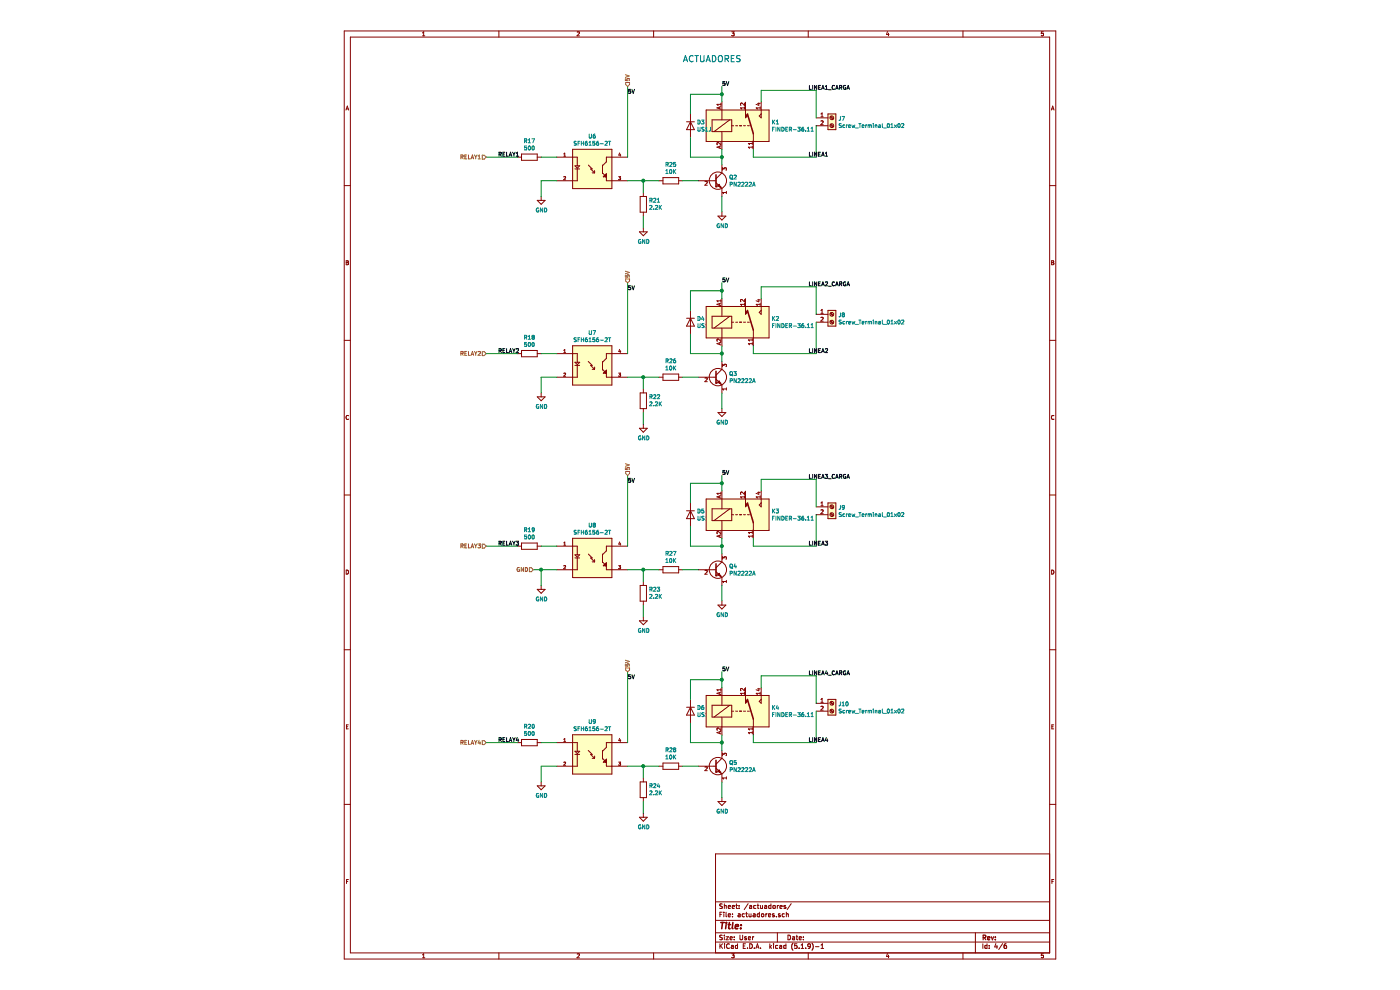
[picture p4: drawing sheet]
EESchema Schematic File Version 4
EELAYER 30 0
EELAYER END
$Descr User 9843 12598
encoding utf-8
Sheet 4 6
Title ""
Date ""
Rev ""
Comp ""
Comment1 ""
Comment2 ""
Comment3 ""
Comment4 ""
$EndDescr
$Comp
L Transistor_BJT:PN2222A Q2
U 1 1
P 5100 2300
F 0 "Q2" H 5290 2346 50  0000 L CNN
F 1 "PN2222A" H 5290 2255 50  0000 L CNN
F 2 "Package_TO_SOT_THT:TO-92_Inline" H 5300 2225 50  0001 L CIN
F 3 "https://www.onsemi.com/pub/Collateral/PN2222-D.PDF" H 5100 2300 50  0001 L CNN
	1    5100 2300
	1    0    0    -1  
$EndComp
$Comp
L Relay:FINDER-36.11 K1
U 1 1
P 5400 1600
F 0 "K1" H 5830 1646 50  0000 L CNN
F 1 "FINDER-36.11" H 5830 1555 50  0000 L CNN
F 2 "Relay_THT:Relay_SPDT_Finder_36.11" H 6670 1570 50  0001 C CNN
F 3 "https://www.didacticaselectronicas.com/index.php/elementos-electromecanicos/relays-1/mecanicos/relevo-5v-10a-5-pines-srd-5vdc-sl-c-relevos-1-relevadores-relay-rele-relays-reles-mec%C3%A1nicos-de-5v-con-de-5-pines-rel-025-detail" H 5400 1600 50  0001 C CNN
	1    5400 1600
	1    0    0    -1  
$EndComp
$Comp
L SFH6156-2T:SFH6156-2T U6
U 1 1
P 3500 2200
F 0 "U6" H 3550 2667 50  0000 C CNN
F 1 "SFH6156-2T" H 3550 2576 50  0000 C CNN
F 2 "SOT254P978X405-4N" H 3500 2200 50  0001 L BNN
F 3 "https://www.didacticaselectronicas.com/index.php/semiconductores/aisladores/optoacoplador-aislador-optoaiaslador-5-3kv-trans-4-smd-sfh6156-4t-optoacopladores-aisladores-aislador-acoplado-detail" H 3500 2200 50  0001 L BNN
F 4 "OptoCouplers & OptoIsolators Phototransistor Out Single CTR 63-125%" H 3500 2200 50  0001 L BNN "DESCRIPTION"
F 5 "751-1346-1-ND" H 3500 2200 50  0001 L BNN "DIGI-KEY_PART_NUMBER"
F 6 "Vishay Semiconductor" H 3500 2200 50  0001 L BNN "MF"
F 7 "SFH6156-2T" H 3500 2200 50  0001 L BNN "MP"
F 8 "SMD-4 Vishay" H 3500 2200 50  0001 L BNN "PACKAGE"
F 9 "https://www.digikey.com/product-detail/en/vishay-semiconductor-opto-division/SFH6156-2T/751-1346-1-ND/1731622?WT.z_cid=ref_snapeda&utm_source=snapeda&utm_medium=aggregator&utm_campaign=buynow" H 3500 2200 50  0001 L BNN "DIGI-KEY_PURCHASE_URL"
	1    3500 2200
	1    0    0    -1  
$EndComp
$Comp
L Device:R R17
U 1 1
P 2750 2000
F 0 "R17" V 2543 2000 50  0000 C CNN
F 1 "500" V 2634 2000 50  0000 C CNN
F 2 "Resistor_SMD:R_0805_2012Metric" V 2680 2000 50  0001 C CNN
F 3 "~" H 2750 2000 50  0001 C CNN
	1    2750 2000
	0    1    1    0   
$EndComp
Wire Wire Line
	3100 2000 2900 2000
$Comp
L power:GND #PWR0104
U 1 1
P 2900 2500
F 0 "#PWR0104" H 2900 2250 50  0001 C CNN
F 1 "GND" H 2905 2327 50  0000 C CNN
F 2 "" H 2900 2500 50  0001 C CNN
F 3 "" H 2900 2500 50  0001 C CNN
	1    2900 2500
	1    0    0    -1  
$EndComp
Wire Wire Line
	2900 2300 3100 2300
Wire Wire Line
	2900 2300 2900 2500
Wire Wire Line
	5200 2100 5200 2000
$Comp
L Diode:US1J D3
U 1 1
P 4800 1600
F 0 "D3" V 4754 1680 50  0000 L CNN
F 1 "US1J" V 4845 1680 50  0000 L CNN
F 2 "Diode_SMD:D_SMA" H 4800 1425 50  0001 C CNN
F 3 "https://www.didacticaselectronicas.com/index.php/semiconductores/diodos/estandar/diodo-ultra-rapido-1a-600v-sma-diodos-rectificador-rectificadores-estandar-ultra-rapido-montaje-superficial-do-214ac-vishay-detail" H 4800 1600 50  0001 C CNN
	1    4800 1600
	0    1    1    0   
$EndComp
Wire Wire Line
	5200 1100 5200 1200
Wire Wire Line
	5200 2700 5200 2500
$Comp
L power:GND #PWR0105
U 1 1
P 5200 2700
F 0 "#PWR0105" H 5200 2450 50  0001 C CNN
F 1 "GND" H 5205 2527 50  0000 C CNN
F 2 "" H 5200 2700 50  0001 C CNN
F 3 "" H 5200 2700 50  0001 C CNN
	1    5200 2700
	1    0    0    -1  
$EndComp
Wire Wire Line
	5200 2000 4800 2000
Wire Wire Line
	4800 2000 4800 1750
Connection ~ 5200 2000
Wire Wire Line
	5200 2000 5200 1900
Wire Wire Line
	4800 1450 4800 1200
Wire Wire Line
	4800 1200 5200 1200
Connection ~ 5200 1200
Wire Wire Line
	5200 1200 5200 1300
$Comp
L Device:R R25
U 1 1
P 4550 2300
F 0 "R25" V 4343 2300 50  0000 C CNN
F 1 "10K" V 4434 2300 50  0000 C CNN
F 2 "Resistor_SMD:R_0805_2012Metric" V 4480 2300 50  0001 C CNN
F 3 "~" H 4550 2300 50  0001 C CNN
	1    4550 2300
	0    1    1    0   
$EndComp
Wire Wire Line
	4900 2300 4700 2300
$Comp
L Device:R R21
U 1 1
P 4200 2600
F 0 "R21" H 4130 2554 50  0000 R CNN
F 1 "2.2K" H 4130 2645 50  0000 R CNN
F 2 "Resistor_SMD:R_0805_2012Metric" V 4130 2600 50  0001 C CNN
F 3 "~" H 4200 2600 50  0001 C CNN
	1    4200 2600
	-1   0    0    1   
$EndComp
Wire Wire Line
	4200 2300 4400 2300
$Comp
L power:GND #PWR0123
U 1 1
P 4200 2950
F 0 "#PWR0123" H 4200 2700 50  0001 C CNN
F 1 "GND" H 4205 2777 50  0000 C CNN
F 2 "" H 4200 2950 50  0001 C CNN
F 3 "" H 4200 2950 50  0001 C CNN
	1    4200 2950
	1    0    0    -1  
$EndComp
Wire Wire Line
	4200 2450 4200 2300
Wire Wire Line
	4200 2900 4200 2750
Wire Wire Line
	4200 2300 4000 2300
Connection ~ 4200 2300
Wire Wire Line
	4000 1100 4000 2000
Text Label 5200 1100 0    50   ~ 0
5V
Text Label 4000 1200 0    50   ~ 0
5V
Text HLabel 4000 1100 1    50   Input ~ 0
5V
Wire Wire Line
	5600 2000 5600 1900
Text Label 6300 2000 0    50   ~ 0
LINEA1
Wire Wire Line
	5700 1150 5700 1300
Text Label 6300 1150 0    50   ~ 0
LINEA1_CARGA
Wire Wire Line
	2200 2000 2600 2000
Text Label 2350 2000 0    50   ~ 0
RELAY1
Text HLabel 2200 2000 0    50   Input ~ 0
RELAY1
$Comp
L Transistor_BJT:PN2222A Q3
U 1 1
P 5100 4800
F 0 "Q3" H 5290 4846 50  0000 L CNN
F 1 "PN2222A" H 5290 4755 50  0000 L CNN
F 2 "Package_TO_SOT_THT:TO-92_Inline" H 5300 4725 50  0001 L CIN
F 3 "https://www.onsemi.com/pub/Collateral/PN2222-D.PDF" H 5100 4800 50  0001 L CNN
	1    5100 4800
	1    0    0    -1  
$EndComp
$Comp
L Relay:FINDER-36.11 K2
U 1 1
P 5400 4100
F 0 "K2" H 5830 4146 50  0000 L CNN
F 1 "FINDER-36.11" H 5830 4055 50  0000 L CNN
F 2 "Relay_THT:Relay_SPDT_Finder_36.11" H 6670 4070 50  0001 C CNN
F 3 "https://gfinder.findernet.com/public/attachments/36/EN/S36EN.pdf" H 5400 4100 50  0001 C CNN
	1    5400 4100
	1    0    0    -1  
$EndComp
$Comp
L SFH6156-2T:SFH6156-2T U7
U 1 1
P 3500 4700
F 0 "U7" H 3550 5167 50  0000 C CNN
F 1 "SFH6156-2T" H 3550 5076 50  0000 C CNN
F 2 "SOT254P978X405-4N" H 3500 4700 50  0001 L BNN
F 3 "" H 3500 4700 50  0001 L BNN
F 4 "OptoCouplers & OptoIsolators Phototransistor Out Single CTR 63-125%" H 3500 4700 50  0001 L BNN "DESCRIPTION"
F 5 "751-1346-1-ND" H 3500 4700 50  0001 L BNN "DIGI-KEY_PART_NUMBER"
F 6 "Vishay Semiconductor" H 3500 4700 50  0001 L BNN "MF"
F 7 "SFH6156-2T" H 3500 4700 50  0001 L BNN "MP"
F 8 "SMD-4 Vishay" H 3500 4700 50  0001 L BNN "PACKAGE"
F 9 "https://www.digikey.com/product-detail/en/vishay-semiconductor-opto-division/SFH6156-2T/751-1346-1-ND/1731622?WT.z_cid=ref_snapeda&utm_source=snapeda&utm_medium=aggregator&utm_campaign=buynow" H 3500 4700 50  0001 L BNN "DIGI-KEY_PURCHASE_URL"
	1    3500 4700
	1    0    0    -1  
$EndComp
$Comp
L Device:R R18
U 1 1
P 2750 4500
F 0 "R18" V 2543 4500 50  0000 C CNN
F 1 "500" V 2634 4500 50  0000 C CNN
F 2 "Resistor_SMD:R_0805_2012Metric" V 2680 4500 50  0001 C CNN
F 3 "~" H 2750 4500 50  0001 C CNN
	1    2750 4500
	0    1    1    0   
$EndComp
Wire Wire Line
	3100 4500 2900 4500
$Comp
L power:GND #PWR0124
U 1 1
P 2900 5000
F 0 "#PWR0124" H 2900 4750 50  0001 C CNN
F 1 "GND" H 2905 4827 50  0000 C CNN
F 2 "" H 2900 5000 50  0001 C CNN
F 3 "" H 2900 5000 50  0001 C CNN
	1    2900 5000
	1    0    0    -1  
$EndComp
Wire Wire Line
	2900 4800 3100 4800
Wire Wire Line
	2900 4800 2900 5000
Wire Wire Line
	5200 4600 5200 4500
$Comp
L Diode:US1J D4
U 1 1
P 4800 4100
F 0 "D4" V 4754 4180 50  0000 L CNN
F 1 "US1J" V 4845 4180 50  0000 L CNN
F 2 "Diode_SMD:D_SMA" H 4800 3925 50  0001 C CNN
F 3 "https://www.diodes.com/assets/Datasheets/ds16008.pdf" H 4800 4100 50  0001 C CNN
	1    4800 4100
	0    1    1    0   
$EndComp
Wire Wire Line
	5200 3600 5200 3700
Wire Wire Line
	5200 5200 5200 5000
$Comp
L power:GND #PWR0125
U 1 1
P 5200 5200
F 0 "#PWR0125" H 5200 4950 50  0001 C CNN
F 1 "GND" H 5205 5027 50  0000 C CNN
F 2 "" H 5200 5200 50  0001 C CNN
F 3 "" H 5200 5200 50  0001 C CNN
	1    5200 5200
	1    0    0    -1  
$EndComp
Wire Wire Line
	5200 4500 4800 4500
Wire Wire Line
	4800 4500 4800 4250
Connection ~ 5200 4500
Wire Wire Line
	5200 4500 5200 4400
Wire Wire Line
	4800 3950 4800 3700
Wire Wire Line
	4800 3700 5200 3700
Connection ~ 5200 3700
Wire Wire Line
	5200 3700 5200 3800
$Comp
L Device:R R26
U 1 1
P 4550 4800
F 0 "R26" V 4343 4800 50  0000 C CNN
F 1 "10K" V 4434 4800 50  0000 C CNN
F 2 "Resistor_SMD:R_0805_2012Metric" V 4480 4800 50  0001 C CNN
F 3 "~" H 4550 4800 50  0001 C CNN
	1    4550 4800
	0    1    1    0   
$EndComp
Wire Wire Line
	4900 4800 4700 4800
$Comp
L Device:R R22
U 1 1
P 4200 5100
F 0 "R22" H 4130 5054 50  0000 R CNN
F 1 "2.2K" H 4130 5145 50  0000 R CNN
F 2 "Resistor_SMD:R_0805_2012Metric" V 4130 5100 50  0001 C CNN
F 3 "~" H 4200 5100 50  0001 C CNN
	1    4200 5100
	-1   0    0    1   
$EndComp
Wire Wire Line
	4200 4800 4400 4800
$Comp
L power:GND #PWR0126
U 1 1
P 4200 5400
F 0 "#PWR0126" H 4200 5150 50  0001 C CNN
F 1 "GND" H 4205 5227 50  0000 C CNN
F 2 "" H 4200 5400 50  0001 C CNN
F 3 "" H 4200 5400 50  0001 C CNN
	1    4200 5400
	1    0    0    -1  
$EndComp
Wire Wire Line
	4200 4950 4200 4800
Wire Wire Line
	4200 5400 4200 5250
Wire Wire Line
	4200 4800 4000 4800
Connection ~ 4200 4800
Wire Wire Line
	4000 3600 4000 4500
Text Label 5200 3600 0    50   ~ 0
5V
Text Label 4000 3700 0    50   ~ 0
5V
Text HLabel 4000 3600 1    50   Input ~ 0
5V
Wire Wire Line
	5600 4500 5600 4400
Text Label 6300 4500 0    50   ~ 0
LINEA2
Wire Wire Line
	5700 3650 5700 3800
Text Label 6300 3650 0    50   ~ 0
LINEA2_CARGA
Wire Wire Line
	2200 4500 2600 4500
Text Label 2350 4500 0    50   ~ 0
RELAY1
Text HLabel 2200 4500 0    50   Input ~ 0
RELAY2
$Comp
L Transistor_BJT:PN2222A Q4
U 1 1
P 5100 7250
F 0 "Q4" H 5290 7296 50  0000 L CNN
F 1 "PN2222A" H 5290 7205 50  0000 L CNN
F 2 "Package_TO_SOT_THT:TO-92_Inline" H 5300 7175 50  0001 L CIN
F 3 "https://www.onsemi.com/pub/Collateral/PN2222-D.PDF" H 5100 7250 50  0001 L CNN
	1    5100 7250
	1    0    0    -1  
$EndComp
$Comp
L Relay:FINDER-36.11 K3
U 1 1
P 5400 6550
F 0 "K3" H 5830 6596 50  0000 L CNN
F 1 "FINDER-36.11" H 5830 6505 50  0000 L CNN
F 2 "Relay_THT:Relay_SPDT_Finder_36.11" H 6670 6520 50  0001 C CNN
F 3 "https://gfinder.findernet.com/public/attachments/36/EN/S36EN.pdf" H 5400 6550 50  0001 C CNN
	1    5400 6550
	1    0    0    -1  
$EndComp
$Comp
L SFH6156-2T:SFH6156-2T U8
U 1 1
P 3500 7150
F 0 "U8" H 3550 7617 50  0000 C CNN
F 1 "SFH6156-2T" H 3550 7526 50  0000 C CNN
F 2 "SOT254P978X405-4N" H 3500 7150 50  0001 L BNN
F 3 "" H 3500 7150 50  0001 L BNN
F 4 "OptoCouplers & OptoIsolators Phototransistor Out Single CTR 63-125%" H 3500 7150 50  0001 L BNN "DESCRIPTION"
F 5 "751-1346-1-ND" H 3500 7150 50  0001 L BNN "DIGI-KEY_PART_NUMBER"
F 6 "Vishay Semiconductor" H 3500 7150 50  0001 L BNN "MF"
F 7 "SFH6156-2T" H 3500 7150 50  0001 L BNN "MP"
F 8 "SMD-4 Vishay" H 3500 7150 50  0001 L BNN "PACKAGE"
F 9 "https://www.digikey.com/product-detail/en/vishay-semiconductor-opto-division/SFH6156-2T/751-1346-1-ND/1731622?WT.z_cid=ref_snapeda&utm_source=snapeda&utm_medium=aggregator&utm_campaign=buynow" H 3500 7150 50  0001 L BNN "DIGI-KEY_PURCHASE_URL"
	1    3500 7150
	1    0    0    -1  
$EndComp
$Comp
L Device:R R19
U 1 1
P 2750 6950
F 0 "R19" V 2543 6950 50  0000 C CNN
F 1 "500" V 2634 6950 50  0000 C CNN
F 2 "Resistor_SMD:R_0805_2012Metric" V 2680 6950 50  0001 C CNN
F 3 "~" H 2750 6950 50  0001 C CNN
	1    2750 6950
	0    1    1    0   
$EndComp
Wire Wire Line
	3100 6950 2900 6950
$Comp
L power:GND #PWR0127
U 1 1
P 2900 7450
F 0 "#PWR0127" H 2900 7200 50  0001 C CNN
F 1 "GND" H 2905 7277 50  0000 C CNN
F 2 "" H 2900 7450 50  0001 C CNN
F 3 "" H 2900 7450 50  0001 C CNN
	1    2900 7450
	1    0    0    -1  
$EndComp
Wire Wire Line
	2900 7250 3100 7250
Wire Wire Line
	2900 7250 2900 7450
Wire Wire Line
	5200 7050 5200 6950
$Comp
L Diode:US1J D5
U 1 1
P 4800 6550
F 0 "D5" V 4754 6630 50  0000 L CNN
F 1 "US1J" V 4845 6630 50  0000 L CNN
F 2 "Diode_SMD:D_SMA" H 4800 6375 50  0001 C CNN
F 3 "https://www.diodes.com/assets/Datasheets/ds16008.pdf" H 4800 6550 50  0001 C CNN
	1    4800 6550
	0    1    1    0   
$EndComp
Wire Wire Line
	5200 6050 5200 6150
Wire Wire Line
	5200 7650 5200 7450
$Comp
L power:GND #PWR0128
U 1 1
P 5200 7650
F 0 "#PWR0128" H 5200 7400 50  0001 C CNN
F 1 "GND" H 5205 7477 50  0000 C CNN
F 2 "" H 5200 7650 50  0001 C CNN
F 3 "" H 5200 7650 50  0001 C CNN
	1    5200 7650
	1    0    0    -1  
$EndComp
Wire Wire Line
	5200 6950 4800 6950
Wire Wire Line
	4800 6950 4800 6700
Connection ~ 5200 6950
Wire Wire Line
	5200 6950 5200 6850
Wire Wire Line
	4800 6400 4800 6150
Wire Wire Line
	4800 6150 5200 6150
Connection ~ 5200 6150
Wire Wire Line
	5200 6150 5200 6250
$Comp
L Device:R R27
U 1 1
P 4550 7250
F 0 "R27" V 4343 7250 50  0000 C CNN
F 1 "10K" V 4434 7250 50  0000 C CNN
F 2 "Resistor_SMD:R_0805_2012Metric" V 4480 7250 50  0001 C CNN
F 3 "~" H 4550 7250 50  0001 C CNN
	1    4550 7250
	0    1    1    0   
$EndComp
Wire Wire Line
	4900 7250 4700 7250
$Comp
L Device:R R23
U 1 1
P 4200 7550
F 0 "R23" H 4130 7504 50  0000 R CNN
F 1 "2.2K" H 4130 7595 50  0000 R CNN
F 2 "Resistor_SMD:R_0805_2012Metric" V 4130 7550 50  0001 C CNN
F 3 "~" H 4200 7550 50  0001 C CNN
	1    4200 7550
	-1   0    0    1   
$EndComp
Wire Wire Line
	4200 7250 4400 7250
$Comp
L power:GND #PWR0129
U 1 1
P 4200 7850
F 0 "#PWR0129" H 4200 7600 50  0001 C CNN
F 1 "GND" H 4205 7677 50  0000 C CNN
F 2 "" H 4200 7850 50  0001 C CNN
F 3 "" H 4200 7850 50  0001 C CNN
	1    4200 7850
	1    0    0    -1  
$EndComp
Wire Wire Line
	4200 7400 4200 7250
Wire Wire Line
	4200 7850 4200 7700
Wire Wire Line
	4200 7250 4000 7250
Connection ~ 4200 7250
Wire Wire Line
	4000 6050 4000 6950
Text Label 5200 6050 0    50   ~ 0
5V
Text Label 4000 6150 0    50   ~ 0
5V
Text HLabel 4000 6050 1    50   Input ~ 0
5V
Wire Wire Line
	5600 6950 5600 6850
Text Label 6300 6950 0    50   ~ 0
LINEA3
Wire Wire Line
	5700 6100 5700 6250
Text Label 6300 6100 0    50   ~ 0
LINEA3_CARGA
Wire Wire Line
	2200 6950 2600 6950
Text Label 2350 6950 0    50   ~ 0
RELAY1
Text HLabel 2200 6950 0    50   Input ~ 0
RELAY3
$Comp
L Transistor_BJT:PN2222A Q5
U 1 1
P 5100 9750
F 0 "Q5" H 5290 9796 50  0000 L CNN
F 1 "PN2222A" H 5290 9705 50  0000 L CNN
F 2 "Package_TO_SOT_THT:TO-92_Inline" H 5300 9675 50  0001 L CIN
F 3 "https://www.onsemi.com/pub/Collateral/PN2222-D.PDF" H 5100 9750 50  0001 L CNN
	1    5100 9750
	1    0    0    -1  
$EndComp
$Comp
L Relay:FINDER-36.11 K4
U 1 1
P 5400 9050
F 0 "K4" H 5830 9096 50  0000 L CNN
F 1 "FINDER-36.11" H 5830 9005 50  0000 L CNN
F 2 "Relay_THT:Relay_SPDT_Finder_36.11" H 6670 9020 50  0001 C CNN
F 3 "https://gfinder.findernet.com/public/attachments/36/EN/S36EN.pdf" H 5400 9050 50  0001 C CNN
	1    5400 9050
	1    0    0    -1  
$EndComp
$Comp
L SFH6156-2T:SFH6156-2T U9
U 1 1
P 3500 9650
F 0 "U9" H 3550 10117 50  0000 C CNN
F 1 "SFH6156-2T" H 3550 10026 50  0000 C CNN
F 2 "SOT254P978X405-4N" H 3500 9650 50  0001 L BNN
F 3 "" H 3500 9650 50  0001 L BNN
F 4 "OptoCouplers & OptoIsolators Phototransistor Out Single CTR 63-125%" H 3500 9650 50  0001 L BNN "DESCRIPTION"
F 5 "751-1346-1-ND" H 3500 9650 50  0001 L BNN "DIGI-KEY_PART_NUMBER"
F 6 "Vishay Semiconductor" H 3500 9650 50  0001 L BNN "MF"
F 7 "SFH6156-2T" H 3500 9650 50  0001 L BNN "MP"
F 8 "SMD-4 Vishay" H 3500 9650 50  0001 L BNN "PACKAGE"
F 9 "https://www.digikey.com/product-detail/en/vishay-semiconductor-opto-division/SFH6156-2T/751-1346-1-ND/1731622?WT.z_cid=ref_snapeda&utm_source=snapeda&utm_medium=aggregator&utm_campaign=buynow" H 3500 9650 50  0001 L BNN "DIGI-KEY_PURCHASE_URL"
	1    3500 9650
	1    0    0    -1  
$EndComp
$Comp
L Device:R R20
U 1 1
P 2750 9450
F 0 "R20" V 2543 9450 50  0000 C CNN
F 1 "500" V 2634 9450 50  0000 C CNN
F 2 "Resistor_SMD:R_0805_2012Metric" V 2680 9450 50  0001 C CNN
F 3 "~" H 2750 9450 50  0001 C CNN
	1    2750 9450
	0    1    1    0   
$EndComp
Wire Wire Line
	3100 9450 2900 9450
$Comp
L power:GND #PWR0141
U 1 1
P 2900 9950
F 0 "#PWR0141" H 2900 9700 50  0001 C CNN
F 1 "GND" H 2905 9777 50  0000 C CNN
F 2 "" H 2900 9950 50  0001 C CNN
F 3 "" H 2900 9950 50  0001 C CNN
	1    2900 9950
	1    0    0    -1  
$EndComp
Wire Wire Line
	2900 9750 3100 9750
Wire Wire Line
	2900 9750 2900 9950
Wire Wire Line
	5200 9550 5200 9450
$Comp
L Diode:US1J D6
U 1 1
P 4800 9050
F 0 "D6" V 4754 9130 50  0000 L CNN
F 1 "US1J" V 4845 9130 50  0000 L CNN
F 2 "Diode_SMD:D_SMA" H 4800 8875 50  0001 C CNN
F 3 "https://www.diodes.com/assets/Datasheets/ds16008.pdf" H 4800 9050 50  0001 C CNN
	1    4800 9050
	0    1    1    0   
$EndComp
Wire Wire Line
	5200 8550 5200 8650
Wire Wire Line
	5200 10150 5200 9950
$Comp
L power:GND #PWR0142
U 1 1
P 5200 10150
F 0 "#PWR0142" H 5200 9900 50  0001 C CNN
F 1 "GND" H 5205 9977 50  0000 C CNN
F 2 "" H 5200 10150 50  0001 C CNN
F 3 "" H 5200 10150 50  0001 C CNN
	1    5200 10150
	1    0    0    -1  
$EndComp
Wire Wire Line
	5200 9450 4800 9450
Wire Wire Line
	4800 9450 4800 9200
Connection ~ 5200 9450
Wire Wire Line
	5200 9450 5200 9350
Wire Wire Line
	4800 8900 4800 8650
Wire Wire Line
	4800 8650 5200 8650
Connection ~ 5200 8650
Wire Wire Line
	5200 8650 5200 8750
$Comp
L Device:R R28
U 1 1
P 4550 9750
F 0 "R28" V 4343 9750 50  0000 C CNN
F 1 "10K" V 4434 9750 50  0000 C CNN
F 2 "Resistor_SMD:R_0805_2012Metric" V 4480 9750 50  0001 C CNN
F 3 "~" H 4550 9750 50  0001 C CNN
	1    4550 9750
	0    1    1    0   
$EndComp
Wire Wire Line
	4900 9750 4700 9750
$Comp
L Device:R R24
U 1 1
P 4200 10050
F 0 "R24" H 4130 10004 50  0000 R CNN
F 1 "2.2K" H 4130 10095 50  0000 R CNN
F 2 "Resistor_SMD:R_0805_2012Metric" V 4130 10050 50  0001 C CNN
F 3 "~" H 4200 10050 50  0001 C CNN
	1    4200 10050
	-1   0    0    1   
$EndComp
Wire Wire Line
	4200 9750 4400 9750
$Comp
L power:GND #PWR0143
U 1 1
P 4200 10350
F 0 "#PWR0143" H 4200 10100 50  0001 C CNN
F 1 "GND" H 4205 10177 50  0000 C CNN
F 2 "" H 4200 10350 50  0001 C CNN
F 3 "" H 4200 10350 50  0001 C CNN
	1    4200 10350
	1    0    0    -1  
$EndComp
Wire Wire Line
	4200 9900 4200 9750
Wire Wire Line
	4200 10350 4200 10200
Wire Wire Line
	4200 9750 4000 9750
Connection ~ 4200 9750
Wire Wire Line
	4000 8550 4000 9450
Text Label 5200 8550 0    50   ~ 0
5V
Text Label 4000 8650 0    50   ~ 0
5V
Text HLabel 4000 8550 1    50   Input ~ 0
5V
Wire Wire Line
	5600 9450 5600 9350
Text Label 6300 9450 0    50   ~ 0
LINEA4
Wire Wire Line
	5700 8600 5700 8750
Text Label 6300 8600 0    50   ~ 0
LINEA4_CARGA
Wire Wire Line
	2200 9450 2600 9450
Text Label 2350 9450 0    50   ~ 0
RELAY1
Text HLabel 2200 9450 0    50   Input ~ 0
RELAY4
$Comp
L Connector:Screw_Terminal_01x02 J7
U 1 1
P 6600 1500
F 0 "J7" H 6680 1492 50  0000 L CNN
F 1 "Screw_Terminal_01x02" H 6680 1401 50  0000 L CNN
F 2 "TerminalBlock:TerminalBlock_bornier-2_P5.08mm" H 6600 1500 50  0001 C CNN
F 3 "~https://www.didacticaselectronicas.com/index.php/suiches-y-conectores/borneras/bornera-2p-verde-kf128-5mm-kf128-2p-borneras-terminales-con-borneras-screw-terminal-terminal-block-de-2-pines-2-posiciones-kf128-5mm-detail" H 6600 1500 50  0001 C CNN
	1    6600 1500
	1    0    0    -1  
$EndComp
Wire Wire Line
	6400 2000 6400 1600
Wire Wire Line
	5600 2000 6400 2000
Wire Wire Line
	6400 1500 6400 1150
Wire Wire Line
	5700 1150 6400 1150
$Comp
L Connector:Screw_Terminal_01x02 J8
U 1 1
P 6600 4000
F 0 "J8" H 6680 3992 50  0000 L CNN
F 1 "Screw_Terminal_01x02" H 6680 3901 50  0000 L CNN
F 2 "TerminalBlock:TerminalBlock_bornier-2_P5.08mm" H 6600 4000 50  0001 C CNN
F 3 "~https://www.didacticaselectronicas.com/index.php/suiches-y-conectores/borneras/bornera-2p-verde-kf128-5mm-kf128-2p-borneras-terminales-con-borneras-screw-terminal-terminal-block-de-2-pines-2-posiciones-kf128-5mm-detail" H 6600 4000 50  0001 C CNN
	1    6600 4000
	1    0    0    -1  
$EndComp
$Comp
L Connector:Screw_Terminal_01x02 J9
U 1 1
P 6600 6450
F 0 "J9" H 6680 6442 50  0000 L CNN
F 1 "Screw_Terminal_01x02" H 6680 6351 50  0000 L CNN
F 2 "TerminalBlock:TerminalBlock_bornier-2_P5.08mm" H 6600 6450 50  0001 C CNN
F 3 "~https://www.didacticaselectronicas.com/index.php/suiches-y-conectores/borneras/bornera-2p-verde-kf128-5mm-kf128-2p-borneras-terminales-con-borneras-screw-terminal-terminal-block-de-2-pines-2-posiciones-kf128-5mm-detail" H 6600 6450 50  0001 C CNN
	1    6600 6450
	1    0    0    -1  
$EndComp
$Comp
L Connector:Screw_Terminal_01x02 J10
U 1 1
P 6600 8950
F 0 "J10" H 6680 8942 50  0000 L CNN
F 1 "Screw_Terminal_01x02" H 6680 8851 50  0000 L CNN
F 2 "TerminalBlock:TerminalBlock_bornier-2_P5.08mm" H 6600 8950 50  0001 C CNN
F 3 "~https://www.didacticaselectronicas.com/index.php/suiches-y-conectores/borneras/bornera-2p-verde-kf128-5mm-kf128-2p-borneras-terminales-con-borneras-screw-terminal-terminal-block-de-2-pines-2-posiciones-kf128-5mm-detail" H 6600 8950 50  0001 C CNN
	1    6600 8950
	1    0    0    -1  
$EndComp
Wire Wire Line
	6400 9050 6400 9450
Wire Wire Line
	5600 9450 6400 9450
Wire Wire Line
	6400 8950 6400 8600
Wire Wire Line
	5700 8600 6400 8600
Wire Wire Line
	6400 6550 6400 6950
Wire Wire Line
	5600 6950 6400 6950
Wire Wire Line
	6400 6450 6400 6100
Wire Wire Line
	5700 6100 6400 6100
Wire Wire Line
	6400 4100 6400 4500
Wire Wire Line
	5600 4500 6400 4500
Wire Wire Line
	6400 4000 6400 3650
Wire Wire Line
	5700 3650 6400 3650
Text HLabel 2800 7250 0    50   Input ~ 0
GND
Wire Wire Line
	2800 7250 2900 7250
Connection ~ 2900 7250
$EndSCHEMATC
